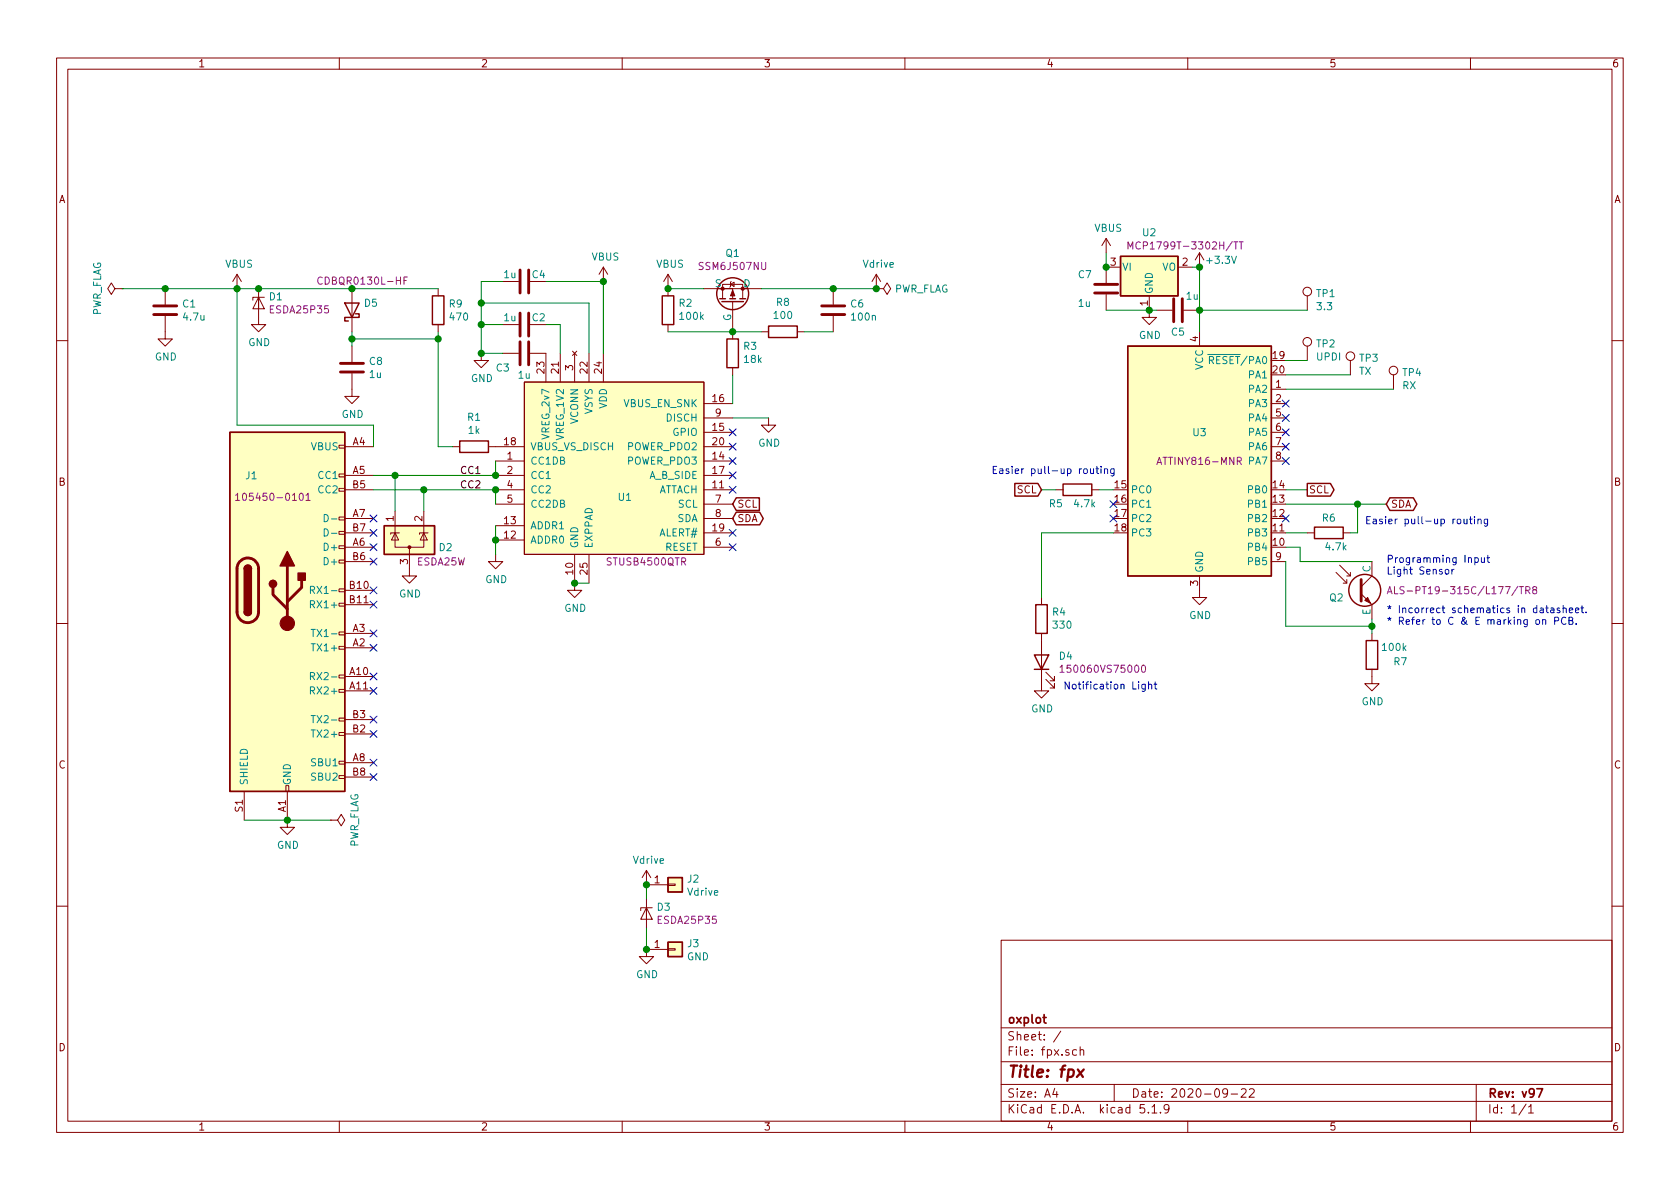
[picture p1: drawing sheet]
EESchema Schematic File Version 4
EELAYER 30 0
EELAYER END
$Descr A4 11693 8268
encoding utf-8
Sheet 1 1
Title "fpx"
Date "2020-09-22"
Rev "v97"
Comp "oxplot"
Comment1 ""
Comment2 ""
Comment3 ""
Comment4 ""
$EndDescr
$Comp
L MCU_Microchip_ATtiny:ATtiny816-M U3
U 1 1
P 8350 3200
F 0 "U3" H 8350 3400 50  0000 C CNN
F 1 "ATtiny816-M" H 8350 3250 50  0001 C CNN
F 2 "Package_DFN_QFN:VQFN-20-1EP_3x3mm_P0.4mm_EP1.7x1.7mm" H 8350 3200 50  0001 C CIN
F 3 "http://ww1.microchip.com/downloads/en/DeviceDoc/40001913A.pdf" H 8350 3200 50  0001 C CNN
F 4 "ATTINY816-MNR" H 8350 3200 50  0000 C CNN "MPN"
F 5 "ATTINY416-MNR" H 8350 3200 50  0001 C CNN "Alternative"
	1    8350 3200
	1    0    0    -1  
$EndComp
$Comp
L symbol:STUSB4500 U1
U 1 1
P 4350 2550
F 0 "U1" H 4350 1650 50  0000 C CNN
F 1 "STUSB4500" H 4250 1750 50  0001 C CNN
F 2 "Package_DFN_QFN:QFN-24-1EP_4x4mm_P0.5mm_EP2.7x2.6mm" H 4350 2550 50  0001 C CNN
F 3 "" H 4350 2550 50  0000 C CNN
F 4 "STUSB4500QTR" H 4500 1200 50  0000 C CNN "MPN"
	1    4350 2550
	1    0    0    -1  
$EndComp
$Comp
L Device:LED D4
U 1 1
P 7250 4600
F 0 "D4" V 7289 4483 50  0000 R CNN
F 1 "LED" H 7243 4725 50  0001 C CNN
F 2 "LED_SMD:LED_0603_1608Metric" H 7250 4600 50  0001 C CNN
F 3 "~" H 7250 4600 50  0001 C CNN
F 4 "150060VS75000" V 7198 4483 50  0000 R CNN "MPN"
	1    7250 4600
	0    -1   -1   0   
$EndComp
$Comp
L symbol:Q_Photo_NPN_EC Q2
U 1 1
P 9450 4100
F 0 "Q2" H 9250 4050 50  0000 L CNN
F 1 "Q_Photo_NPN" H 9640 4055 50  0001 L CNN
F 2 "fpx:Phototransistor_0603_1608Metric" H 9650 4200 50  0001 C CNN
F 3 "~" H 9450 4100 50  0001 C CNN
F 4 "ALS-PT19-315C/L177/TR8" H 9650 4100 50  0000 L CNN "MPN"
	1    9450 4100
	1    0    0    -1  
$EndComp
$Comp
L symbol:ESDA25P35 D3
U 1 1
P 4500 6350
F 0 "D3" V 4454 6418 50  0000 L CNN
F 1 "ESDA25P35" H 4350 6600 50  0001 C CNN
F 2 "fpx:1610" H 4150 6600 50  0001 C CNN
F 3 "https://assets.nexperia.com/documents/data-sheet/PESDXL4UF_G_W.pdf" H 4500 6350 50  0001 C CNN
F 4 "ESDA25P35" V 4545 6418 50  0000 L CNN "MPN"
	1    4500 6350
	0    1    1    0   
$EndComp
$Comp
L symbol:ESDA25P35 D1
U 1 1
P 1800 2100
F 0 "D1" V 1754 2168 50  0000 L CNN
F 1 "ESDA25P35" H 1650 2350 50  0001 C CNN
F 2 "fpx:1610" H 1450 2350 50  0001 C CNN
F 3 "https://assets.nexperia.com/documents/data-sheet/PESDXL4UF_G_W.pdf" H 1800 2100 50  0001 C CNN
F 4 "ESDA25P35" V 1845 2168 50  0000 L CNN "MPN"
	1    1800 2100
	0    1    1    0   
$EndComp
$Comp
L symbol:SSM6J507NU Q1
U 1 1
P 5100 2100
F 0 "Q1" V 5443 2100 50  0000 C CNN
F 1 "SSM6J507NU" H 5300 2050 50  0001 L CNN
F 2 "fpx:UDFN6B" H 5300 2200 50  0001 C CNN
F 3 "" H 5100 2100 50  0001 C CNN
F 4 "SSM6J507NU" V 5352 2100 50  0000 C CNN "MPN"
	1    5100 2100
	0    1    -1   0   
$EndComp
$Comp
L power:GND #PWR01
U 1 1
P 2000 5700
F 0 "#PWR01" H 2000 5450 50  0001 C CNN
F 1 "GND" H 2005 5527 50  0000 C CNN
F 2 "" H 2000 5700 50  0001 C CNN
F 3 "" H 2000 5700 50  0001 C CNN
	1    2000 5700
	1    0    0    -1  
$EndComp
$Comp
L power:GND #PWR08
U 1 1
P 4000 4050
F 0 "#PWR08" H 4000 3800 50  0001 C CNN
F 1 "GND" H 4005 3877 50  0000 C CNN
F 2 "" H 4000 4050 50  0001 C CNN
F 3 "" H 4000 4050 50  0001 C CNN
	1    4000 4050
	1    0    0    -1  
$EndComp
$Comp
L power:GND #PWR019
U 1 1
P 8350 4100
F 0 "#PWR019" H 8350 3850 50  0001 C CNN
F 1 "GND" H 8355 3927 50  0000 C CNN
F 2 "" H 8350 4100 50  0001 C CNN
F 3 "" H 8350 4100 50  0001 C CNN
	1    8350 4100
	1    0    0    -1  
$EndComp
$Comp
L power:GND #PWR017
U 1 1
P 8000 2150
F 0 "#PWR017" H 8000 1900 50  0001 C CNN
F 1 "GND" H 8005 1977 50  0000 C CNN
F 2 "" H 8000 2150 50  0001 C CNN
F 3 "" H 8000 2150 50  0001 C CNN
	1    8000 2150
	1    0    0    -1  
$EndComp
$Comp
L power:PWR_FLAG #FLG02
U 1 1
P 850 2000
F 0 "#FLG02" H 850 2075 50  0001 C CNN
F 1 "PWR_FLAG" H 850 2173 50  0000 C CNN
F 2 "" H 850 2000 50  0001 C CNN
F 3 "~" H 850 2000 50  0001 C CNN
	1    850  2000
	0    -1   -1   0   
$EndComp
$Comp
L power:VBUS #PWR02
U 1 1
P 1650 2000
F 0 "#PWR02" H 1650 1850 50  0001 C CNN
F 1 "VBUS" H 1665 2173 50  0000 C CNN
F 2 "" H 1650 2000 50  0001 C CNN
F 3 "" H 1650 2000 50  0001 C CNN
	1    1650 2000
	1    0    0    -1  
$EndComp
Wire Wire Line
	1700 5700 2000 5700
Connection ~ 2000 5700
NoConn ~ 2600 4200
NoConn ~ 2600 4400
Wire Wire Line
	3450 3200 3450 3300
Connection ~ 3450 3300
Wire Wire Line
	3450 3400 3450 3500
Connection ~ 3450 3400
$Comp
L power:GND #PWR07
U 1 1
P 3450 3850
F 0 "#PWR07" H 3450 3600 50  0001 C CNN
F 1 "GND" H 3455 3677 50  0000 C CNN
F 2 "" H 3450 3850 50  0001 C CNN
F 3 "" H 3450 3850 50  0001 C CNN
	1    3450 3850
	1    0    0    -1  
$EndComp
Wire Wire Line
	3450 3650 3450 3750
Connection ~ 3450 3750
Wire Wire Line
	3450 3750 3450 3850
$Comp
L power:GND #PWR03
U 1 1
P 1800 2200
F 0 "#PWR03" H 1800 1950 50  0001 C CNN
F 1 "GND" H 1805 2027 50  0000 C CNN
F 2 "" H 1800 2200 50  0001 C CNN
F 3 "" H 1800 2200 50  0001 C CNN
	1    1800 2200
	1    0    0    -1  
$EndComp
$Comp
L power:Vdrive #PWR014
U 1 1
P 6100 2000
F 0 "#PWR014" H 5900 1850 50  0001 C CNN
F 1 "Vdrive" H 6117 2173 50  0000 C CNN
F 2 "" H 6100 2000 50  0001 C CNN
F 3 "" H 6100 2000 50  0001 C CNN
	1    6100 2000
	1    0    0    -1  
$EndComp
$Comp
L power:PWR_FLAG #FLG03
U 1 1
P 6100 2000
F 0 "#FLG03" H 6100 2075 50  0001 C CNN
F 1 "PWR_FLAG" V 6100 2128 50  0000 L CNN
F 2 "" H 6100 2000 50  0001 C CNN
F 3 "~" H 6100 2000 50  0001 C CNN
	1    6100 2000
	0    1    1    0   
$EndComp
Wire Wire Line
	4100 4050 4000 4050
Connection ~ 4000 4050
NoConn ~ 5100 3700
NoConn ~ 5100 3400
NoConn ~ 5100 3300
NoConn ~ 5100 3100
NoConn ~ 5100 3200
NoConn ~ 5100 3000
$Comp
L Device:C C1
U 1 1
P 1150 2150
F 0 "C1" H 1265 2196 50  0000 L CNN
F 1 "4.7u" H 1265 2105 50  0000 L CNN
F 2 "Capacitor_SMD:C_0603_1608Metric" H 1188 2000 50  0001 C CNN
F 3 "~" H 1150 2150 50  0001 C CNN
F 4 "GRM188R6YA475KE15D" H 1150 2150 50  0001 C CNN "MPN"
	1    1150 2150
	1    0    0    -1  
$EndComp
$Comp
L Device:C C3
U 1 1
P 3650 2450
F 0 "C3" V 3750 2300 50  0000 C CNN
F 1 "1u" V 3800 2450 50  0000 C CNN
F 2 "Capacitor_SMD:C_0603_1608Metric" H 3688 2300 50  0001 C CNN
F 3 "~" H 3650 2450 50  0001 C CNN
F 4 "CL10A105KA8NNNC" H 3650 2450 50  0001 C CNN "MPN"
	1    3650 2450
	0    1    1    0   
$EndComp
$Comp
L Device:C C2
U 1 1
P 3650 2250
F 0 "C2" V 3600 2350 50  0000 C CNN
F 1 "1u" V 3600 2150 50  0000 C CNN
F 2 "Capacitor_SMD:C_0603_1608Metric" H 3688 2100 50  0001 C CNN
F 3 "~" H 3650 2250 50  0001 C CNN
F 4 "CL10A105KA8NNNC" H 3650 2250 50  0001 C CNN "MPN"
	1    3650 2250
	0    1    1    0   
$EndComp
Wire Wire Line
	3800 2250 3900 2250
Wire Wire Line
	3900 2250 3900 2450
$Comp
L power:GND #PWR06
U 1 1
P 3350 2450
F 0 "#PWR06" H 3350 2200 50  0001 C CNN
F 1 "GND" H 3355 2277 50  0000 C CNN
F 2 "" H 3350 2450 50  0001 C CNN
F 3 "" H 3350 2450 50  0001 C CNN
	1    3350 2450
	1    0    0    -1  
$EndComp
Wire Wire Line
	3500 2450 3350 2450
Wire Wire Line
	3500 2250 3350 2250
Wire Wire Line
	3350 2250 3350 2450
Connection ~ 3350 2450
$Comp
L symbol:MCP1799T-3302H_TT U2
U 1 1
P 8000 1850
F 0 "U2" H 8000 2092 50  0000 C CNN
F 1 "MCP1799T-3302H_TT" H 8000 1975 50  0001 L CNN
F 2 "Package_TO_SOT_SMD:SOT-23" H 8000 2075 50  0001 C CNN
F 3 "http://ww1.microchip.com/downloads/en/DeviceDoc/20001826D.pdf" H 8000 1850 50  0001 C CNN
F 4 "MCP1799T-3302H/TT" H 8250 2000 50  0000 C CNN "MPN"
	1    8000 1850
	1    0    0    -1  
$EndComp
Wire Wire Line
	8300 1850 8350 1850
$Comp
L power:VBUS #PWR016
U 1 1
P 7700 1750
F 0 "#PWR016" H 7700 1600 50  0001 C CNN
F 1 "VBUS" H 7715 1923 50  0000 C CNN
F 2 "" H 7700 1750 50  0001 C CNN
F 3 "" H 7700 1750 50  0001 C CNN
	1    7700 1750
	1    0    0    -1  
$EndComp
$Comp
L Device:C C7
U 1 1
P 7700 2000
F 0 "C7" H 7500 2100 50  0000 L CNN
F 1 "1u" H 7500 1900 50  0000 L CNN
F 2 "Capacitor_SMD:C_0603_1608Metric" H 7738 1850 50  0001 C CNN
F 3 "~" H 7700 2000 50  0001 C CNN
F 4 "CL10A105KA8NNNC" H 7700 2000 50  0001 C CNN "MPN"
	1    7700 2000
	1    0    0    -1  
$EndComp
Connection ~ 7700 1850
Wire Wire Line
	7700 2150 8000 2150
Connection ~ 8000 2150
$Comp
L Device:C C5
U 1 1
P 8200 2150
F 0 "C5" V 8350 2150 50  0000 C CNN
F 1 "1u" V 8100 2250 50  0000 C CNN
F 2 "Capacitor_SMD:C_0402_1005Metric" H 8238 2000 50  0001 C CNN
F 3 "~" H 8200 2150 50  0001 C CNN
F 4 "JMK105C6105KV-F" V 8200 2150 50  0001 C CNN "MPN"
	1    8200 2150
	0    1    1    0   
$EndComp
Connection ~ 8350 2150
Wire Wire Line
	8350 2150 8350 2300
Wire Wire Line
	8050 2150 8000 2150
Wire Wire Line
	7700 1750 7700 1850
$Comp
L Connector_Generic:Conn_01x01 J3
U 1 1
P 4700 6600
F 0 "J3" H 4780 6642 50  0000 L CNN
F 1 "GND" H 4780 6551 50  0000 L CNN
F 2 "fpx:TestPoint_Loop_D2.60mm_Drill1.4mm_Beaded" H 4700 6600 50  0001 C CNN
F 3 "~" H 4700 6600 50  0001 C CNN
F 4 "1" H 4700 6600 50  0001 C CNN "DNP"
	1    4700 6600
	1    0    0    -1  
$EndComp
$Comp
L Connector_Generic:Conn_01x01 J2
U 1 1
P 4700 6150
F 0 "J2" H 4780 6192 50  0000 L CNN
F 1 "Vdrive" H 4780 6101 50  0000 L CNN
F 2 "fpx:TestPoint_Loop_D2.60mm_Drill1.4mm_Beaded" H 4700 6150 50  0001 C CNN
F 3 "~" H 4700 6150 50  0001 C CNN
F 4 "1" H 4700 6150 50  0001 C CNN "DNP"
	1    4700 6150
	1    0    0    -1  
$EndComp
$Comp
L power:Vdrive #PWR010
U 1 1
P 4500 6150
F 0 "#PWR010" H 4300 6000 50  0001 C CNN
F 1 "Vdrive" H 4517 6323 50  0000 C CNN
F 2 "" H 4500 6150 50  0001 C CNN
F 3 "" H 4500 6150 50  0001 C CNN
	1    4500 6150
	1    0    0    -1  
$EndComp
$Comp
L power:GND #PWR011
U 1 1
P 4500 6600
F 0 "#PWR011" H 4500 6350 50  0001 C CNN
F 1 "GND" H 4505 6427 50  0000 C CNN
F 2 "" H 4500 6600 50  0001 C CNN
F 3 "" H 4500 6600 50  0001 C CNN
	1    4500 6600
	1    0    0    -1  
$EndComp
Wire Wire Line
	4500 6150 4500 6250
Connection ~ 4500 6150
Wire Wire Line
	4500 6450 4500 6600
Connection ~ 4500 6600
Wire Wire Line
	1650 2000 1800 2000
Connection ~ 1650 2000
$Comp
L power:VBUS #PWR012
U 1 1
P 4650 2000
F 0 "#PWR012" H 4650 1850 50  0001 C CNN
F 1 "VBUS" H 4665 2173 50  0000 C CNN
F 2 "" H 4650 2000 50  0001 C CNN
F 3 "" H 4650 2000 50  0001 C CNN
	1    4650 2000
	1    0    0    -1  
$EndComp
Wire Wire Line
	4900 2000 4650 2000
Wire Wire Line
	5300 2000 5800 2000
Connection ~ 6100 2000
Wire Wire Line
	8950 2500 9100 2500
Connection ~ 4650 2000
Wire Wire Line
	4650 2300 5100 2300
Connection ~ 5100 2300
Wire Wire Line
	5100 2600 5100 2800
$Comp
L power:GND #PWR021
U 1 1
P 9550 4700
F 0 "#PWR021" H 9550 4450 50  0001 C CNN
F 1 "GND" H 9555 4527 50  0000 C CNN
F 2 "" H 9550 4700 50  0001 C CNN
F 3 "" H 9550 4700 50  0001 C CNN
	1    9550 4700
	1    0    0    -1  
$EndComp
$Comp
L power:GND #PWR015
U 1 1
P 7250 4750
F 0 "#PWR015" H 7250 4500 50  0001 C CNN
F 1 "GND" H 7255 4577 50  0000 C CNN
F 2 "" H 7250 4750 50  0001 C CNN
F 3 "" H 7250 4750 50  0001 C CNN
	1    7250 4750
	1    0    0    -1  
$EndComp
Wire Wire Line
	7750 3700 7250 3700
Wire Wire Line
	7250 3700 7250 4150
Text GLabel 5100 3600 2    50   BiDi ~ 0
SDA
Text GLabel 5100 3500 2    50   Input ~ 0
SCL
Wire Wire Line
	3800 1950 4200 1950
Wire Wire Line
	4200 1950 4200 2450
Wire Wire Line
	3500 1950 3350 1950
Wire Wire Line
	3350 1950 3350 2100
Connection ~ 3350 2250
Wire Wire Line
	4100 2450 4100 2100
Wire Wire Line
	4100 2100 3350 2100
Connection ~ 3350 2100
Wire Wire Line
	3350 2100 3350 2250
$Comp
L power:VBUS #PWR09
U 1 1
P 4200 1950
F 0 "#PWR09" H 4200 1800 50  0001 C CNN
F 1 "VBUS" H 4215 2123 50  0000 C CNN
F 2 "" H 4200 1950 50  0001 C CNN
F 3 "" H 4200 1950 50  0001 C CNN
	1    4200 1950
	1    0    0    -1  
$EndComp
Connection ~ 4200 1950
$Comp
L power:PWR_FLAG #FLG01
U 1 1
P 2300 5700
F 0 "#FLG01" H 2300 5775 50  0001 C CNN
F 1 "PWR_FLAG" H 2300 5873 50  0000 C CNN
F 2 "" H 2300 5700 50  0001 C CNN
F 3 "~" H 2300 5700 50  0001 C CNN
	1    2300 5700
	0    1    1    0   
$EndComp
Wire Wire Line
	2000 5700 2300 5700
Text Label 3200 3300 0    50   ~ 0
CC1
Text Label 3200 3400 0    50   ~ 0
CC2
Connection ~ 8350 1850
$Comp
L power:+3.3V #PWR018
U 1 1
P 8350 1850
F 0 "#PWR018" H 8350 1700 50  0001 C CNN
F 1 "+3.3V" H 8500 1900 50  0000 C CNN
F 2 "" H 8350 1850 50  0001 C CNN
F 3 "" H 8350 1850 50  0001 C CNN
	1    8350 1850
	1    0    0    -1  
$EndComp
$Comp
L power:GND #PWR013
U 1 1
P 5350 2900
F 0 "#PWR013" H 5350 2650 50  0001 C CNN
F 1 "GND" H 5355 2727 50  0000 C CNN
F 2 "" H 5350 2900 50  0001 C CNN
F 3 "" H 5350 2900 50  0001 C CNN
	1    5350 2900
	1    0    0    -1  
$EndComp
Wire Wire Line
	5100 2900 5350 2900
Text Notes 7400 4800 0    50   ~ 0
Notification Light
Text Notes 9650 4000 0    50   ~ 0
Programming Input\nLight Sensor
Text GLabel 9100 3400 2    50   Output ~ 0
SCL
Text GLabel 9650 3500 2    50   BiDi ~ 0
SDA
NoConn ~ 8950 3600
NoConn ~ 7750 3500
$Comp
L fpx-rescue:USB_C_Receptacle-Connector J1
U 1 1
P 2000 4100
F 0 "J1" H 1750 4900 50  0000 C CNN
F 1 "105450-0101" H 2107 5276 50  0001 C CNN
F 2 "fpx:MOLEX_105450-0101" H 2150 4100 50  0001 C CNN
F 3 "https://www.usb.org/sites/default/files/documents/usb_type-c.zip" H 2150 4100 50  0001 C CNN
F 4 "105450-0101" H 1900 4750 50  0000 C CNN "MPN"
	1    2000 4100
	1    0    0    -1  
$EndComp
NoConn ~ 2600 4500
NoConn ~ 2600 4700
NoConn ~ 2600 4800
NoConn ~ 2600 5000
NoConn ~ 2600 5100
NoConn ~ 2600 5300
NoConn ~ 2600 5400
NoConn ~ 2600 4100
$Comp
L Connector:TestPoint TP2
U 1 1
P 9100 2500
F 0 "TP2" H 9158 2618 50  0000 L CNN
F 1 "UPDI" H 9158 2527 50  0000 L CNN
F 2 "TestPoint:TestPoint_Pad_D1.0mm" H 9300 2500 50  0001 C CNN
F 3 "~" H 9300 2500 50  0001 C CNN
F 4 "1" H 9100 2500 50  0001 C CNN "DNP"
	1    9100 2500
	1    0    0    -1  
$EndComp
NoConn ~ 2600 3900
NoConn ~ 2600 3800
NoConn ~ 2600 3700
NoConn ~ 2600 3600
$Comp
L power:GND #PWR04
U 1 1
P 2850 3950
F 0 "#PWR04" H 2850 3700 50  0001 C CNN
F 1 "GND" H 2855 3777 50  0000 C CNN
F 2 "" H 2850 3950 50  0001 C CNN
F 3 "" H 2850 3950 50  0001 C CNN
	1    2850 3950
	1    0    0    -1  
$EndComp
Wire Wire Line
	2750 3300 2600 3300
Wire Wire Line
	3450 3300 2750 3300
Connection ~ 2750 3300
Wire Wire Line
	2750 3300 2750 3550
Wire Wire Line
	2950 3400 2600 3400
Wire Wire Line
	3450 3400 2950 3400
Connection ~ 2950 3400
Wire Wire Line
	2950 3400 2950 3550
$Comp
L symbol:ESDA25W D2
U 1 1
P 2850 3750
F 0 "D2" H 3050 3700 50  0000 L CNN
F 1 "ESDA25W" H 3075 3775 50  0001 L CNN
F 2 "Package_TO_SOT_SMD:SOT-323_SC-70" H 3075 3700 50  0001 L CNN
F 3 "http://www.littelfuse.com/~/media/files/littelfuse/technical%20resources/documents/data%20sheets/sp05xxba.pdf" H 2975 3875 50  0001 C CNN
F 4 "ESDA25W" H 2900 3600 50  0000 L CNN "MPN"
	1    2850 3750
	1    0    0    -1  
$EndComp
$Comp
L Device:R R4
U 1 1
P 7250 4300
F 0 "R4" H 7180 4254 50  0000 R CNN
F 1 "330" H 7180 4345 50  0000 R CNN
F 2 "Resistor_SMD:R_0402_1005Metric" V 7180 4300 50  0001 C CNN
F 3 "~" H 7250 4300 50  0001 C CNN
F 4 "ERJ-2RKF3320X" H 7250 4300 50  0001 C CNN "MPN"
	1    7250 4300
	-1   0    0    1   
$EndComp
$Comp
L Device:R R1
U 1 1
P 3300 3100
F 0 "R1" V 3093 3100 50  0000 C CNN
F 1 "1k" V 3184 3100 50  0000 C CNN
F 2 "Resistor_SMD:R_0402_1005Metric" V 3230 3100 50  0001 C CNN
F 3 "~" H 3300 3100 50  0001 C CNN
F 4 "ERJ-2GEJ102X" H 3300 3100 50  0001 C CNN "MPN"
	1    3300 3100
	0    1    1    0   
$EndComp
$Comp
L Device:R R3
U 1 1
P 5100 2450
F 0 "R3" H 5030 2404 50  0000 R CNN
F 1 "18k" H 5030 2495 50  0000 R CNN
F 2 "Resistor_SMD:R_0402_1005Metric" V 5030 2450 50  0001 C CNN
F 3 "~" H 5100 2450 50  0001 C CNN
F 4 "RMCF0402FT17K8" H 5100 2450 50  0001 C CNN "MPN"
	1    5100 2450
	-1   0    0    1   
$EndComp
$Comp
L Device:R R2
U 1 1
P 4650 2150
F 0 "R2" H 4580 2104 50  0000 R CNN
F 1 "100k" H 4580 2195 50  0000 R CNN
F 2 "Resistor_SMD:R_0402_1005Metric" V 4580 2150 50  0001 C CNN
F 3 "~" H 4650 2150 50  0001 C CNN
F 4 "RC0402FR-07100KL" H 4650 2150 50  0001 C CNN "MPN"
	1    4650 2150
	-1   0    0    1   
$EndComp
$Comp
L Device:R R7
U 1 1
P 9550 4550
F 0 "R7" H 9300 4600 50  0000 L CNN
F 1 "100k" H 9300 4500 50  0000 L CNN
F 2 "Resistor_SMD:R_0402_1005Metric" V 9480 4550 50  0001 C CNN
F 3 "~" H 9550 4550 50  0001 C CNN
F 4 "RC0402FR-07100KL" H 9550 4550 50  0001 C CNN "MPN"
	1    9550 4550
	-1   0    0    1   
$EndComp
Wire Wire Line
	9550 4300 9550 4350
Wire Wire Line
	9550 4350 8950 4350
Wire Wire Line
	8950 4350 8950 3900
Connection ~ 9550 4350
Wire Wire Line
	9550 4350 9550 4400
$Comp
L Connector:TestPoint TP1
U 1 1
P 9100 2150
F 0 "TP1" H 9158 2268 50  0000 L CNN
F 1 "3.3" H 9158 2177 50  0000 L CNN
F 2 "TestPoint:TestPoint_Pad_D1.0mm" H 9300 2150 50  0001 C CNN
F 3 "~" H 9300 2150 50  0001 C CNN
F 4 "1" H 9100 2150 50  0001 C CNN "DNP"
	1    9100 2150
	1    0    0    -1  
$EndComp
Wire Wire Line
	8350 2150 9100 2150
NoConn ~ 7750 3600
NoConn ~ 5100 3800
NoConn ~ 8950 3000
NoConn ~ 8950 3100
NoConn ~ 8950 3200
NoConn ~ 8950 2800
NoConn ~ 8950 2900
$Comp
L Device:R R5
U 1 1
P 7500 3400
F 0 "R5" V 7400 3550 50  0000 C CNN
F 1 "4.7k" V 7400 3350 50  0000 C CNN
F 2 "Resistor_SMD:R_0402_1005Metric" V 7430 3400 50  0001 C CNN
F 3 "~" H 7500 3400 50  0001 C CNN
F 4 "RC0402JR-074K7L" H 7500 3400 50  0001 C CNN "MPN"
	1    7500 3400
	0    -1   -1   0   
$EndComp
Wire Wire Line
	8350 1850 8350 2150
Wire Wire Line
	7750 3400 7650 3400
Text GLabel 7250 3400 0    50   Input ~ 0
SCL
Wire Wire Line
	7250 3400 7350 3400
Wire Wire Line
	8950 3400 9100 3400
Wire Wire Line
	9450 3700 9400 3700
Wire Wire Line
	8950 3700 9100 3700
$Comp
L Device:R R6
U 1 1
P 9250 3700
F 0 "R6" V 9350 3700 50  0000 C CNN
F 1 "4.7k" V 9150 3650 50  0000 C CNN
F 2 "Resistor_SMD:R_0402_1005Metric" V 9180 3700 50  0001 C CNN
F 3 "~" H 9250 3700 50  0001 C CNN
F 4 "RC0402JR-074K7L" H 9250 3700 50  0001 C CNN "MPN"
	1    9250 3700
	0    -1   -1   0   
$EndComp
Wire Wire Line
	9450 3500 9650 3500
Connection ~ 9450 3500
Wire Wire Line
	9450 3500 9450 3700
Wire Wire Line
	8950 3500 9450 3500
Wire Wire Line
	8950 3800 9050 3800
Wire Wire Line
	9050 3800 9050 3900
Wire Wire Line
	9050 3900 9550 3900
Text Notes 9500 3650 0    50   ~ 0
Easier pull-up routing
Text Notes 6900 3300 0    50   ~ 0
Easier pull-up routing
$Comp
L Device:R R8
U 1 1
P 5450 2300
F 0 "R8" V 5243 2300 50  0000 C CNN
F 1 "100" V 5334 2300 50  0000 C CNN
F 2 "Resistor_SMD:R_0402_1005Metric" V 5380 2300 50  0001 C CNN
F 3 "~" H 5450 2300 50  0001 C CNN
F 4 "RC0402FR-07100RL" H 5450 2300 50  0001 C CNN "MPN"
	1    5450 2300
	0    1    1    0   
$EndComp
Wire Wire Line
	5100 2300 5300 2300
$Comp
L Device:C C6
U 1 1
P 5800 2150
F 0 "C6" H 5915 2196 50  0000 L CNN
F 1 "100n" H 5915 2105 50  0000 L CNN
F 2 "Capacitor_SMD:C_0402_1005Metric" H 5838 2000 50  0001 C CNN
F 3 "~" H 5800 2150 50  0001 C CNN
F 4 "GRM155R71H104KE14J" H 5800 2150 50  0001 C CNN "MPN"
	1    5800 2150
	1    0    0    -1  
$EndComp
Connection ~ 5800 2000
Wire Wire Line
	5800 2000 6100 2000
Wire Wire Line
	5800 2300 5600 2300
$Comp
L Connector:TestPoint TP3
U 1 1
P 9400 2600
F 0 "TP3" H 9458 2718 50  0000 L CNN
F 1 "TX" H 9458 2627 50  0000 L CNN
F 2 "TestPoint:TestPoint_Pad_D1.0mm" H 9600 2600 50  0001 C CNN
F 3 "~" H 9600 2600 50  0001 C CNN
F 4 "1" H 9400 2600 50  0001 C CNN "DNP"
	1    9400 2600
	1    0    0    -1  
$EndComp
$Comp
L Connector:TestPoint TP4
U 1 1
P 9700 2700
F 0 "TP4" H 9758 2818 50  0000 L CNN
F 1 "RX" H 9758 2727 50  0000 L CNN
F 2 "TestPoint:TestPoint_Pad_D1.0mm" H 9900 2700 50  0001 C CNN
F 3 "~" H 9900 2700 50  0001 C CNN
F 4 "1" H 9700 2700 50  0001 C CNN "DNP"
	1    9700 2700
	1    0    0    -1  
$EndComp
Wire Wire Line
	8950 2600 9400 2600
Wire Wire Line
	8950 2700 9700 2700
Wire Wire Line
	2600 3100 2600 2950
Wire Wire Line
	2600 2950 1650 2950
Wire Wire Line
	1650 2000 1650 2950
$Comp
L Device:D_Schottky D5
U 1 1
P 2450 2150
F 0 "D5" V 2496 2070 50  0000 R CNN
F 1 "D_Schottky" V 2405 2070 50  0001 R CNN
F 2 "Diode_SMD:D_0402_1005Metric" H 2450 2150 50  0001 C CNN
F 3 "~" H 2450 2150 50  0001 C CNN
F 4 "CDBQR0130L-HF" V 2650 2400 50  0000 R CNN "MPN"
	1    2450 2150
	0    -1   -1   0   
$EndComp
$Comp
L Device:R R9
U 1 1
P 3050 2150
F 0 "R9" H 3120 2196 50  0000 L CNN
F 1 "470" H 3120 2105 50  0000 L CNN
F 2 "Resistor_SMD:R_0402_1005Metric" V 2980 2150 50  0001 C CNN
F 3 "~" H 3050 2150 50  0001 C CNN
F 4 "PFR05S-471-FNH" H 3050 2150 50  0001 C CNN "MPN"
	1    3050 2150
	1    0    0    -1  
$EndComp
Wire Wire Line
	1800 2000 2450 2000
Connection ~ 1800 2000
Connection ~ 2450 2000
Wire Wire Line
	2450 2000 3050 2000
Wire Wire Line
	3050 2300 3050 2350
Wire Wire Line
	3050 3100 3150 3100
$Comp
L Device:C C8
U 1 1
P 2450 2550
F 0 "C8" H 2565 2596 50  0000 L CNN
F 1 "1u" H 2565 2505 50  0000 L CNN
F 2 "Capacitor_SMD:C_0402_1005Metric" H 2488 2400 50  0001 C CNN
F 3 "~" H 2450 2550 50  0001 C CNN
F 4 "C1005X5R1V105K050BC" H 2450 2550 50  0001 C CNN "MPN"
	1    2450 2550
	1    0    0    -1  
$EndComp
Wire Wire Line
	2450 2300 2450 2350
Wire Wire Line
	2450 2350 3050 2350
Connection ~ 2450 2350
Wire Wire Line
	2450 2350 2450 2400
Connection ~ 3050 2350
Wire Wire Line
	3050 2350 3050 3100
$Comp
L power:GND #PWR05
U 1 1
P 2450 2700
F 0 "#PWR05" H 2450 2450 50  0001 C CNN
F 1 "GND" H 2455 2527 50  0000 C CNN
F 2 "" H 2450 2700 50  0001 C CNN
F 3 "" H 2450 2700 50  0001 C CNN
	1    2450 2700
	1    0    0    -1  
$EndComp
Wire Wire Line
	850  2000 1150 2000
Connection ~ 1150 2000
Wire Wire Line
	1150 2000 1650 2000
$Comp
L power:GND #PWR020
U 1 1
P 1150 2300
F 0 "#PWR020" H 1150 2050 50  0001 C CNN
F 1 "GND" H 1155 2127 50  0000 C CNN
F 2 "" H 1150 2300 50  0001 C CNN
F 3 "" H 1150 2300 50  0001 C CNN
	1    1150 2300
	1    0    0    -1  
$EndComp
$Comp
L Device:C C4
U 1 1
P 3650 1950
F 0 "C4" V 3600 2050 50  0000 C CNN
F 1 "1u" V 3600 1850 50  0000 C CNN
F 2 "Capacitor_SMD:C_0603_1608Metric" H 3688 1800 50  0001 C CNN
F 3 "~" H 3650 1950 50  0001 C CNN
F 4 "CL10A105KA8NNNC" H 3650 1950 50  0001 C CNN "MPN"
	1    3650 1950
	0    1    1    0   
$EndComp
Text Notes 9650 4350 0    50   ~ 0
* Incorrect schematics in datasheet.\n* Refer to C & E marking on PCB.
$EndSCHEMATC
